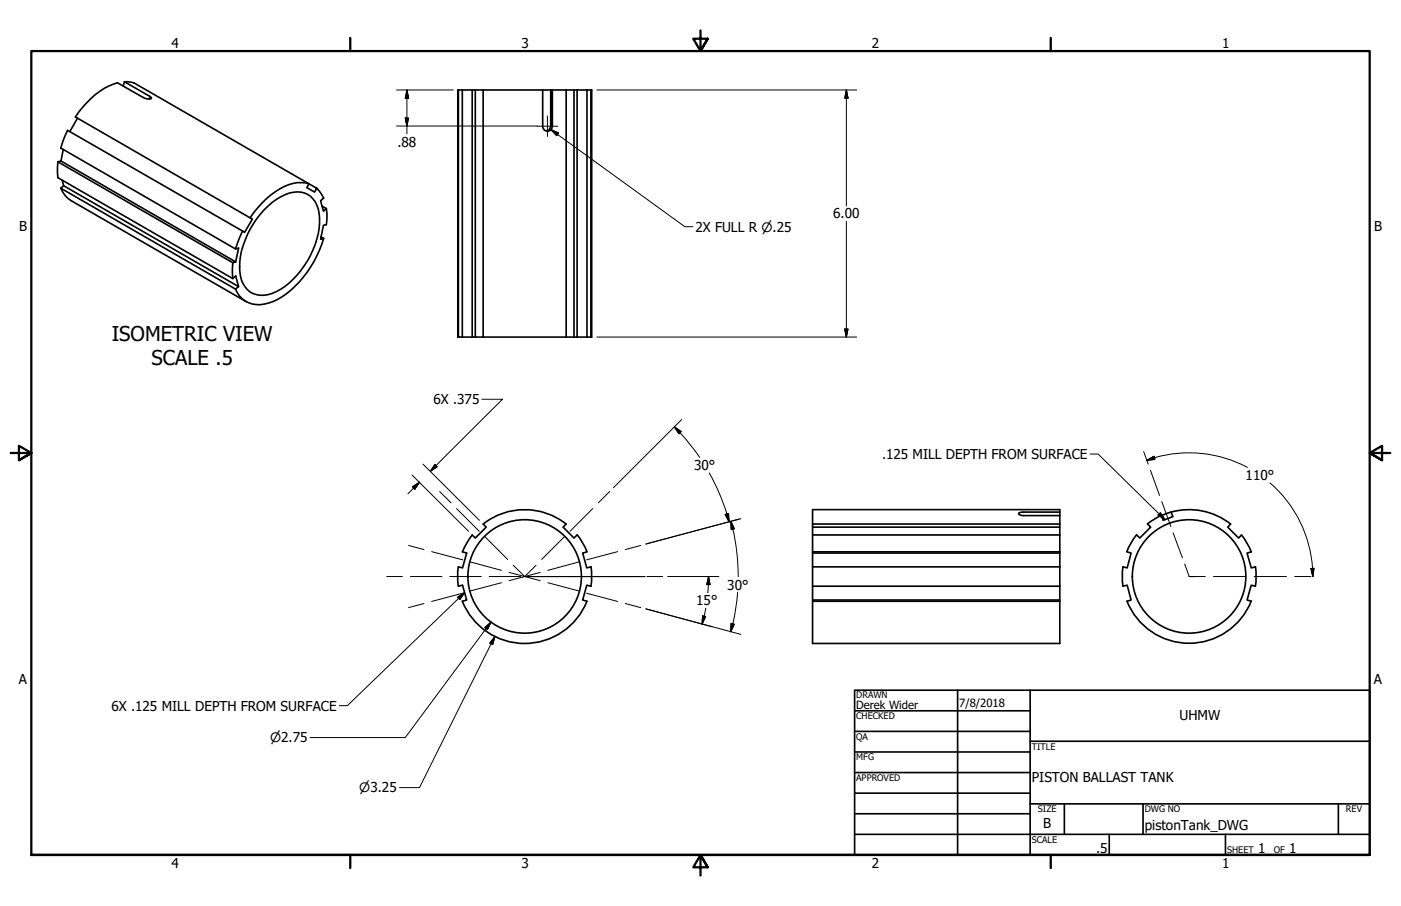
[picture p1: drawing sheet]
<svg xmlns="http://www.w3.org/2000/svg" width="432mm" height="279mm" viewBox="0 0 432 279" stroke-linecap="round" stroke-linejoin="round" font-family="sans-serif">
<!-- layer: Visible (ANSI) -->
<g fill="none" stroke="#000" stroke-width=".51">
<path d="M23.9 36.4l-2.4 4.2M38 26.5l.4-1.3 8.2 4.9a.67 .67 0 0 1-.4 .5 .67 .67 0 0 1-.7-.1l-1.4-.5-7.9-4.5a24.1 24.1 0 0 0-13 10.6l54.6 31.5-2.4 4.1-.7-.5M38.4 25.2l2.9 .4 53.9 31.1a12 12 0 0 0-10.4 2.5 30.2 30.2 0 0 0-7.7 8M141.3 27.7v76.2h1.2M142.5 27.7v76.2M145.5 27.7h3.4M145.5 27.7h-4.4v76.2h.2M145.5 27.7v76.2M146.5 27.7v76.2M148.9 27.7v76.2h-3.4M148.9 27.7h18.4M169.7 27.7h-2.4v11.2a1.5 1.5 0 0 0 1.5 1.5 1.5 1.5 0 0 0 1.4-1.5v-11.2h-.5v11.2a1.7 1.7 0 0 1-1.2 1.5"/>
<path d="M170.2 27.7h4.3M174.5 27.7h3.4M174.5 27.7v76.2M176.9 27.7v76.2M177.9 27.7h4.5v76.2h-4.5M177.9 27.7v76.2M180.9 27.7v76.2M182.1 27.7v76.2M17.8 49.9v4.9l54 31.1 .8-.8 .9 3.3M18.7 58a8.1 8.1 0 0 0 3.3 3.9l53.9 31.1M18.8 49.7l53.8 31.1-.8 .2-54-31.1M19.2 55.6l.4 1.7-.9 .7"/>
<path d="M19.5 46.1l-.7 3.6-1 .2M19.6 57.3l53.9 31.1-.9 .8-53.9-31.2M95.2 56.7l2.4 1.3-.6 1.2-2.4-1.4zM97.6 58l.8 .9 1.4 2.2-1 .8 .9 3.3 .9-.9M74.7 71.2l-53.9-31-2.1 5.5 53.9 31.1 .9-.3-.9 4.3M74.7 71.2l-2.1 5.6M81.3 64.8a15.8 15.8 0 0 1 10.3-5.6 6.4 6.4 0 0 1 6.5 5.3 24.1 24.1 0 0 1-5.4 18.9 18.2 18.2 0 0 1-11.4 7.7 6.9 6.9 0 0 1-7.4-7.3 26.9 26.9 0 0 1 7.4-19zM99.3 63.6l1.3 .7M99.8 73.5a32.3 32.3 0 0 1-14.3 18.9 9.7 9.7 0 0 1-9.9 .4 7.7 7.7 0 0 1-3-3.6M100.6 64.3l.2 1.6-.2 3.4-.9 .2-.9 4.3 1-.3-.9-.4M71.8 81v4.9M142.5 103.9h3"/>
<path d="M148.9 103.9h25.6M174.5 103.9h3.4M313.9 158.3l1-.4h11.7v1.1h-11.1a1.37 1.37 0 0 1-1.6-.7zM326.6 157.9v-.7h-76.2v4.4M326.6 159v2.6M357.9 159l3-1.1 .6 1.4-3 1.2zM357.9 158.9l-4.2 2.7 .9 1-3.3 3.3-1-.9M361 157.9a20.6 20.6 0 0 1 18.3 3.7l-.9 1 3.4 3.3 .8-.9 1.7 2.5 1.3 2.7M141.3 174.8l-.3 3 .3 3M142.5 170.2l1.3 .4-1.2 4.5-1.3-.3M177.9 165l-1 .9-3.4-3.3 1-1a20.6 20.6 0 0 0-25.6 0l1 1-3.4 3.3-1-.9-1.6 2.5-1.4 2.7M177.9 164.9l1.7 2.5 1.3 2.8"/>
<path d="M180.9 170.2l-1.3 .4 1.2 4.5 1.3-.3M182.2 174.8a19.3 19.3 0 0 1-.1 6l-1.3-.3-1.2 4.5 1.3 .4a20.7 20.7 0 0 1-19.2 13 20.7 20.7 0 0 1-19.2-13l1.3-.4-1.2-4.5-1.3 .3M250.4 170.2v4.6M250.4 165v5.2M250.4 174.8v6M250.4 162.6h76.2M250.4 174.8h76.2M250.4 170.2h76.2M250.4 170.6h76.2M326.6 161.6v3.4M326.6 170.2v4.6M326.6 161.6h-76.2v3.4h76.2"/>
<path d="M326.6 165v5.2M326.6 174.8v6M346.1 174.8l-.2 3 .2 3M347.3 170.2l1.3 .4-1.2 4.5-1.3-.3M350.3 164.9l-1.7 2.5-1.3 2.7M385.7 170.2l-1.3 .4 1.2 4.5 1.3-.3M386.9 174.8l.3 3-.3 3M250.4 180.8h76.2v4.6h-76.2zM250.4 185.4v13h76.2v-13M250.4 185h76.2M346.1 180.8l1.3-.3 1.2 4.5-1.3 .4a20.6 20.6 0 0 0 19.2 13 20.6 20.6 0 0 0 19.1-13M386.9 180.8l-1.3-.3-1.2 4.5 1.3 .4"/>
<circle cx="161.7" cy="177.8" r="17.5"/>
<circle cx="366.5" cy="177.8" r="17.5"/>
</g>
<!-- layer: Visible Narrow (ANSI) -->
<path d="M46.2 29.7l-.2 .8" fill="none" stroke="#000" stroke-width=".38"/>
<!-- layer: Border (ANSI) -->
<path d="M107.9 11.7v4M215.9 9.4v6.3l-2.2-3.8h4.4l-2.2 3.8 2.2-3.8M323.8 11.7v4M3.3 139.7h6.4l-3.9-2.2v4.4l3.9-2.2-3.9 2.2M428.5 139.7h-6.4l3.9-2.2v4.4l-3.9-2.2 3.9 2.2M9.7 263.7v-248h412.4v248h-412.4h412.4M107.9 263.7v4M218.1 267.5l-2.2-3.8 2.2 3.8h-4.4l2.2-3.8v6.3M323.8 263.7v4" fill="none" stroke="#000" stroke-width=".7"/>
<!-- layer: Title (ANSI) -->
<g fill="none" stroke="#000" stroke-width=".51">
<path d="M263.4 212.9h158.7v50.8h-158.7zM263.4 219.2h54.1M295.1 212.9v50.8M317.5 212.9v50.8M263.4 225.6h54.1M263.4 231.9h54.1M263.4 238.3h54.1M317.5 228.6h104.6M263.4 244.6h54.1M263.4 251h54.1M263.4 257.3h158.7M317.5 247.9h104.6"/>
<path d="M328 247.9v9.4M341.9 257.3v6.4M352.3 247.9v9.4M377.7 257.3v6.4M412.5 247.9v9.4"/>
</g>
<!-- layer: 0 -->
<path d="M161.7 177.8h37.1M366.5 177.8h2" fill="none" stroke="#000" stroke-width=".31"/>
<!-- layer: Sketch Geometry (ANSI) -->
<g fill="none" stroke="#000" stroke-width=".31">
<path d="M352.5 139.3l1.4 3.8M135.5 151.6l3.5 3.5M140.7 156.8l7 7M182.7 156.8l-7 7M187.9 151.6l-3.5 3.5M354.6 145l2.8 7.8M358.1 154.7l2.8 7.7M119.2 177.8h4.8M125.9 168.2l4.8 1.3M126.5 177.8h9.7M133 170.1l9.6 2.6M138.6 177.8h9.7"/>
<path d="M145 173.3l9.6 2.6M149.5 165.5l7 7M150.7 177.8h9.8M154.6 179.7l-9.6 2.5M156.9 176.5l4.8 1.3M158.2 174.3l3.5 3.5M161.7 177.8l4.8 1.3M161.7 177.8l-4.8 1.3M162.9 177.8h9.8M165.2 174.3l-3.5 3.5M166.5 176.5l-4.8 1.3M168.8 179.7l9.6 2.5"/>
<path d="M173.9 165.5l-7 7M175.1 177.8h9.7M178.4 173.3l-9.6 2.6M187.2 177.8h9.7M190.4 170.1l-9.6 2.6M197.5 168.2l-4.8 1.3M199.4 177.8h4.8M361.6 164.3l2.8 7.7M365.1 173.9l1.4 3.9h5M374 177.8h10M386.5 177.8h10M399 177.8h5.1"/>
<path d="M130.7 186.1l-4.8 1.3M142.6 182.9l-9.6 2.6M180.8 182.9l9.6 2.6M192.7 186.1l4.8 1.3"/>
</g>
<!-- layer: Dimension (ANSI) -->
<g fill="none" stroke="#000" stroke-width=".31">
<path d="M122.2 27.7h17.5M122.2 38.9h43.3M124.9 36.4h1l-.5 2.5zM125.4 27.7l.5 2.6h-1zM125.4 27.7v13.6M184 27.7h80M260.9 27.7l.5 2.6h-1.1zM260.9 27.7v35.8M260.9 68.3v35.6M184 103.9h80M260.3 101.5h1.1l-.5 2.4zM148.5 123.1h6.4l-22.2 22.3"/>
<path d="M207.8 131.6l2.1 1.5-.7 .7zM207.8 131.6l4.3 4.8 3.6 4.7M210.1 129.4l-21.1 21M127 146.5l17.4 17.3M127.1 150.1l2.2-1.4-1.5 2.2zM129.3 148.7l-3.6 3.6M130.4 143.1l17.4 17.4M134 143.3l.7 .7-2 1.4zM218.6 145.9l3.1 6.1 2.3 6.5M223.5 158.6l1-.2 .2 2.5zM224 158.5l.7 2.4M228.3 160l-29.2 7.8 28.7-7.7"/>
<path d="M353.4 142l2.3-1.3 .3 1zM355.8 141.2a38.1 38.1 0 0 1 28.7 2.9M355.9 141.2l-2.5 .8M391.4 148.9a38.1 38.1 0 0 1 13.2 28.9M205.8 177.8h15.8M218.4 177.8l.4 2.5h-1zM218.4 177.8l-.2 5M225.2 160.8l1.1 2.3-.9 .2zM225.2 160.8l.7 2.4M225.9 163.2l1.2 7.3 .4 7.4M404.1 175.3h.9l-.4 2.5zM149.4 193.5l1.9-1.7-1.1 2.3z"/>
<path d="M151.3 191.8l-26.4 35.7h-29.3M152.5 196.3l-.7 2.5-.9-.5zM152.5 196.3l-23.2 46.6h-6.2M199.1 187.8l29.2 7.8M216.5 189.9l1 .2-1.1 2.4zM217 190.1l-.6 2.4M217.5 187.6l-.5 2.4M225.4 192.3l.9 .2-1.1 2.3zM227.3 182.6l-.7 5.9-1.4 6.3"/>
</g>
<g fill="#000" stroke="#000" stroke-width=".31">
<path d="M124.9 36.4l.5 2.5zM124.9 36.4h1l-.5 2.5zM125.4 27.7l.5 2.6zM125.4 27.7l.5 2.6h-1zM260.9 27.7l.5 2.6zM260.9 27.7l.5 2.6h-1.1zM260.3 101.5l.6 2.4zM260.3 101.5h1.1l-.5 2.4zM207.8 131.6l2.1 1.5zM207.8 131.6l2.1 1.5-.7 .7zM129.3 148.7l-1.5 2.2zM127.1 150.1l2.2-1.4-1.5 2.2z"/>
<path d="M134 143.3l-1.3 2.1zM134 143.3l.7 .7-2 1.4zM223.5 158.6l1.2 2.3zM223.5 158.6l1-.2 .2 2.5zM353.4 142l2.3-1.3zM353.4 142l2.3-1.3 .3 1zM225.2 160.8l1.1 2.3zM225.2 160.8l1.1 2.3-.9 .2zM404.1 175.3l.5 2.5zM404.1 175.3h.9l-.4 2.5zM151.3 191.8l-1.1 2.3zM149.4 193.5l1.9-1.7-1.1 2.3z"/>
<path d="M152.5 196.3l-.7 2.5zM152.5 196.3l-.7 2.5-.9-.5zM216.5 189.9l-.1 2.6zM216.5 189.9l1 .2-1.1 2.4zM218.4 177.8l.4 2.5zM218.4 177.8l.4 2.5h-1zM225.4 192.3l-.2 2.5zM225.4 192.3l.9 .2-1.1 2.3z"/>
</g>
<!-- layer: Symbol (ANSI) -->
<path d="M169.8 40l2.3 1-.5 .8zM169.8 40l41.3 29.9h2.5M336 140h2.5l20.5 20.2M357.6 158.1l1.4 2.1-2.1-1.4zM141 184.1l2.2-1.3-1.5 2zM143.2 182.8l-36.1 34.8h-2.5" fill="none" stroke="#000" stroke-width=".31"/>
<path d="M169.8 40l2.3 1zM169.8 40l2.3 1-.5 .8zM356.9 158.8l2.1 1.4zM357.6 158.1l1.4 2.1-2.1-1.4zM143.2 182.8l-1.5 2zM141 184.1l2.2-1.3-1.5 2z" fill="#000" stroke="#000" stroke-width=".31"/>
<!-- layer: Center Mark (ANSI) -->
<path d="M165.5 38.9h6.4M168.7 35.8v6.3" fill="none" stroke="#000" stroke-width=".31"/>
<g font-size="6.3">
<text x="34.4" y="105.2">ISOMETRIC VIEW</text>
<text x="46.7" y="112.6">SCALE .5</text>
</g>
<g font-size="4.2">
<text x="52.8" y="14.7">4</text>
<text x="160.8" y="14.7">3</text>
<text x="268.7" y="14.7">2</text>
<text x="376.7" y="14.7">1</text>
<text x="122.5" y="45.2">.88</text>
<text x="5.9" y="71.4">B</text>
<text x="214.4" y="71.4">2X FULL R ⌀.25</text>
<text x="256.8" y="67.4">6.00</text>
<text x="423.5" y="71.4">B</text>
<text x="133.6" y="124.7">6X .375</text>
<text x="271.8" y="141.5">.125 MILL DEPTH FROM SURFACE</text>
<text x="213.9" y="145">30°</text>
<text x="383.9" y="148.1">110°</text>
<text x="224.2" y="181.8">30°</text>
<text x="214.6" y="186.7">15°</text>
<text x="5.8" y="211.1">A</text>
<text x="423.4" y="211.1">A</text>
<text x="34.4" y="219.1">6X .125 MILL DEPTH FROM SURFACE</text>
<text x="363.5" y="222.2">UHMW</text>
<text x="318" y="241.3">PISTON BALLAST TANK</text>
<text x="321.5" y="255.4">B</text>
<text x="352.8" y="256">pistonTank_DWG</text>
<text x="337.8" y="263.1">.5</text>
<text x="387.7" y="263.1">1</text>
<text x="397.4" y="263.1">1</text>
<text x="52.8" y="267.7">4</text>
<text x="160.8" y="267.7">3</text>
<text x="268.7" y="267.7">2</text>
<text x="376.7" y="267.7">1</text>
</g>
<g font-size="4">
<text x="83.2" y="228.9">⌀2.75</text>
<text x="110.7" y="244.3">⌀3.25</text>
</g>
<g font-size="3.5">
<text x="263.9" y="218.6">Derek Wider</text>
<text x="295.7" y="218.1">7/8/2018</text>
</g>
<g font-size="2.8">
<text x="263.9" y="215.4">DRAWN</text>
<text x="263.9" y="221.8">CHECKED</text>
<text x="263.9" y="228.2">QA</text>
<text x="318" y="231.1">TITLE</text>
<text x="263.9" y="234.5">MFG</text>
<text x="263.9" y="240.9">APPROVED</text>
<text x="319.9" y="250.5">SIZE</text>
<text x="352.8" y="250.5">DWG NO</text>
<text x="414.8" y="250.4">REV</text>
<text x="318" y="259.9">SCALE</text>
<text x="378.2" y="263.1">SHEET</text>
<text x="392.6" y="263.1">OF</text>
</g>
</svg>
